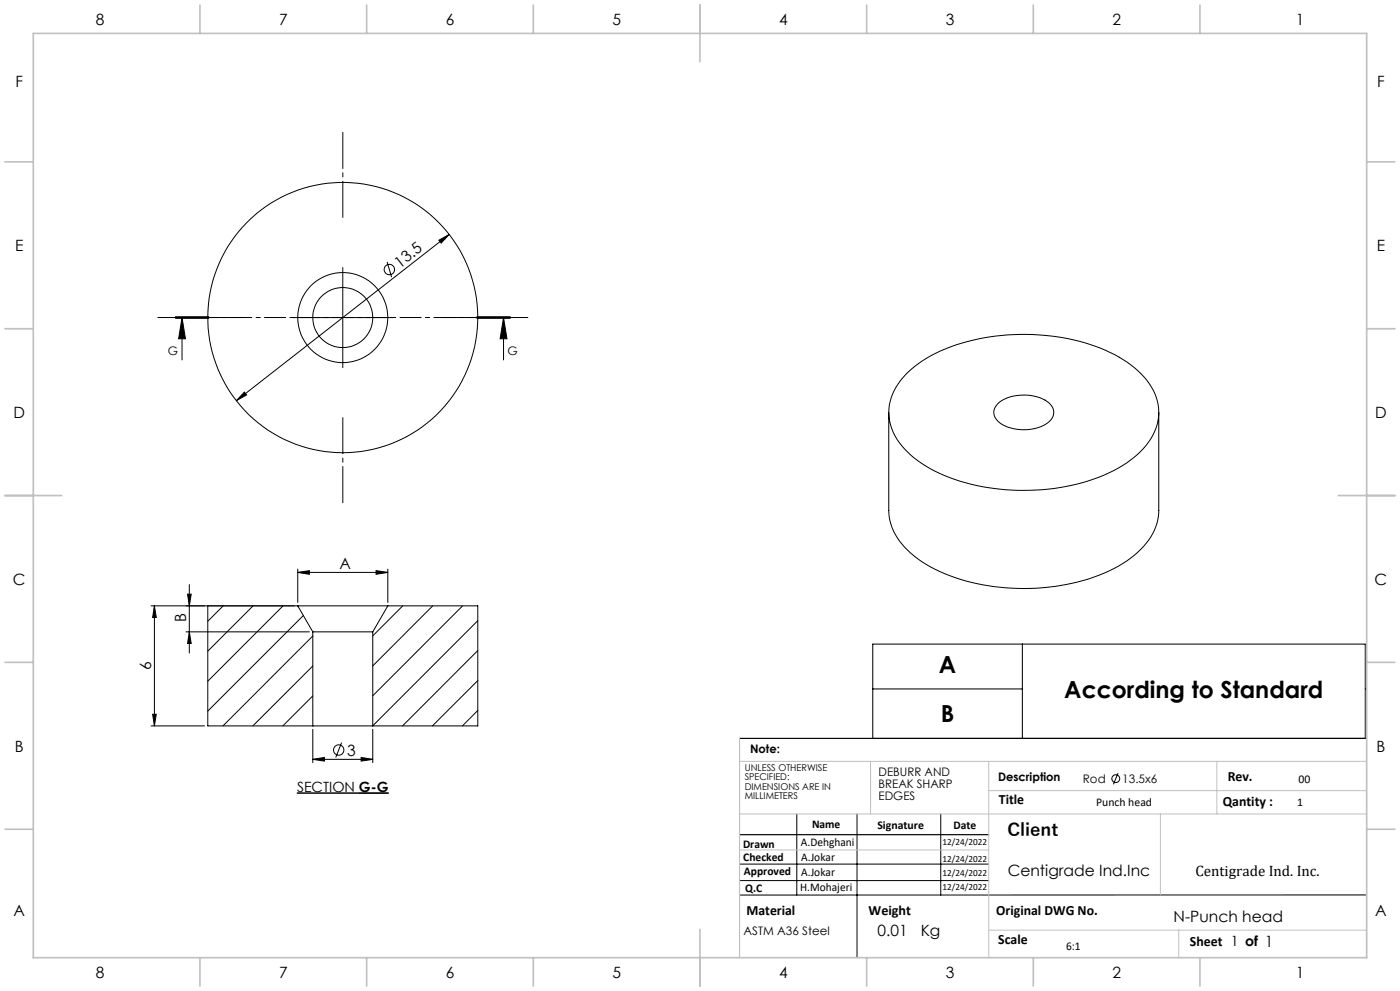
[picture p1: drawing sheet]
<svg xmlns="http://www.w3.org/2000/svg" width="420mm" height="297mm" viewBox="0 0 420 297" stroke-linecap="round" stroke-linejoin="round" font-family="sans-serif">
<g fill="none" stroke="#000" stroke-width=".3">
<path d="M116.1 78.5l1.4 4.6M131.7 72l3.1-1.7-2.4 2.5zM134.8 70.3l-63.9 49.8M52.6 95.4h10zM52.6 95.2h10M52.6 94.9h10M54.6 95.2l1 6.3h-2zM54.6 95.2v12.7M87.8 95.2h30M102.8 80.2v30M143.1 95.2h10M143.1 94.9h10"/>
<path d="M143.1 95.4h10M151.1 95.2l1 6.3h-2.1zM151.1 95.2v12.7M73.3 117.5l.7 .9-3.1 1.7zM271.6 112.3a41.8 41.8 0 0 1 21.8-10.7 64.5 64.5 0 0 1 41.1 4.7 24.7 24.7 0 0 1 12.4 12.7 15.3 15.3 0 0 1-4.7 16.3 44.3 44.3 0 0 1-24 10.8 63.7 63.7 0 0 1-39-5.6 23.6 23.6 0 0 1-11.9-12.8 15.2 15.2 0 0 1 4.3-15.4zM266.6 123.6v29.4a17.9 17.9 0 0 0 7.8 13.7 52.1 52.1 0 0 0 29.3 9.6 59.5 59.5 0 0 0 33-7.4 21 21 0 0 0 10.8-14.2l.1-31.1M299.3 121a13.2 13.2 0 0 1 15.3-.3 3.7 3.7 0 0 1-.9 6.5 13.4 13.4 0 0 1-14.3-.9 3.5 3.5 0 0 1-.1-5.3zM56.3 178.1h1.1l-.6 3.5zM56.8 175.2v20.5M89.3 171.6l3.5-.6v1.1zM89.3 170.6v9.9M89.3 171.6h27"/>
<path d="M112.8 171l3.5 .6-3.5 .5zM116.3 170.6v9.9M45.3 181.6h44M46.3 181.6v36M46.3 181.6l.6 3.5h-1.1zM55.8 189.4h37M56.8 189.4l.6 3.5h-1.1zM62.3 181.6v36h31.5M67 181.6l-4.7 4.6M75.9 181.6l-13.6 13.6M84.9 181.6l-22.6 22.5M89.3 181.6h27"/>
<path d="M89.3 181.6l4.5 7.8M91 184.5l-28.7 28.6M93.8 189.4h18M93.8 189.4v28.2M93.8 190.6l-26.9 27M93.8 199.6l-18 18M111.8 189.4v28.2M116.3 181.6h27v36h-31.5M116.3 181.6l-4.5 7.8M120.8 181.6l-9 9M129.8 181.6l-18 18M138.8 181.6l-27 26.9"/>
<path d="M143.3 186l-31.5 31.5M143.3 195l-22.5 22.6M261.8 193h147.8v28.3h-147.8zM306.7 193v28.3M45.3 217.6h16M45.8 214.1h1.1l-.6 3.5zM93.8 217.6h18M93.8 218.6v10M93.8 208.6l-9 9M111.8 218.6v10M143.3 204l-13.6 13.6M143.3 212.9l-4.6 4.7"/>
<path d="M261.8 206.5h44.9M89.1 237.7h27.5M93.8 227.6l3.5-.6v1.1zM93.8 227.6h18M102.5 222.6l-1.8 4.4M108.3 227l3.5 .6-3.5 .5zM335.4 231.7l-1.4 3.4M221.9 259h74.7M239 243.9v24.3M257.1 243.9v43.1M282.2 243.9v24.3M221.9 263.9h74.7"/>
<path d="M410 268.2h-188.1"/>
<circle cx="102.8" cy="95.2" r="40.5"/>
<circle cx="102.8" cy="95.2" r="9"/>
<circle cx="102.8" cy="95.2" r="13.5"/>
<circle cx="116.8" cy="80.8" r="1.55"/>
<circle cx="101.6" cy="224.8" r="1.55"/>
<circle cx="334.7" cy="233.4" r="1.18"/>
</g>
<path d="M107.7 237.7h8.9" fill="none" stroke="#000" stroke-width=".4"/>
<path d="M102.8 65.2v-25.5M72.8 95.2h-25.5M132.8 95.2h25.5M102.8 125.2v25.5" fill="none" stroke="#000" stroke-width=".3" stroke-dasharray="15.2 1.3 1.3 1.3" stroke-dashoffset="4.4"/>
<path d="M153.1 95.2h-100.5" fill="none" stroke="#000" stroke-width=".3" stroke-dasharray="6.3 1.3 1.3 1.3" stroke-dashoffset="3.8"/>
<path d="M221.9 221.3h188.1M221.9 250.2h74.7" fill="none" stroke="#000" stroke-width=".35"/>
<path d="M221.9 228.2h188.1M261.2 228.2v15.7M296.6 228.2v58.8M296.6 237h113.4M365.1 228.2v15.7M221.9 243.9h188.1M221.9 254.7h74.7M348.1 243.9v24.3M296.6 278.8h113.4M353.6 278.8v8.2" fill="none" stroke="#c0c0c0" stroke-width=".3"/>
<path d="M221.9 221.3v65.7" fill="none" stroke="#c0c0c0" stroke-width=".35"/>
<g fill="none" stroke="#c0c0c0" stroke-width=".5">
<path d="M10 10h400v277h-400zM60 1.5v8.5M110 1.5v8.5M160 1.5v8.5M210 1.5v17M260 1.5v8.5M310 1.5v8.5M360 1.5v8.5M1.5 48.5h8.5M410 48.5h8.5M1.5 98.5h8.5M410 98.5h8.5"/>
<path d="M1.5 148.5h17M401.5 148.5h17M1.5 198.5h8.5M410 198.5h8.5M1.5 248.5h8.5M410 248.5h8.5M210 278.5v17M60 287v8.5M110 287v8.5M160 287v8.5M260 287v8.5M310 287v8.5"/>
<path d="M360 287v8.5"/>
</g>
<g fill="#000">
<path d="M151.1 95.2l1 6.3h-2.1zM54.6 95.2l1 6.3h-2z"/>
<path d="M73.3 117.5l-2.4 2.6 3.1-1.7zM131.7 72l.7 .8 2.4-2.5z"/>
<path d="M89.3 171.6l3.5-.6v1.1zM112.8 171l3.5 .6-3.5 .5zM93.8 227.6l3.5-.6v1.1zM108.3 227l3.5 .6-3.5 .5z"/>
<path d="M46.3 181.6l.6 3.5h-1.1zM45.8 214.1h1.1l-.6 3.5z"/>
<path d="M56.8 189.4l.6 3.5h-1.1zM56.3 178.1h1.1l-.6 3.5z"/>
</g>
<g font-size="7.1">
<text x="281.7" y="201.7">A</text>
<text x="319.3" y="209.2">According to Standard</text>
<text x="282.2" y="216.5">B</text>
</g>
<text font-size="5.3" x="302.2" y="250.7">Client</text>
<g font-size="4.7">
<text x="28.7" y="7.6">8</text>
<text x="83.7" y="7.6">7</text>
<text x="133.7" y="7.6">6</text>
<text x="183.7" y="7.6">5</text>
<text x="233.7" y="7.6">4</text>
<text x="283.7" y="7.6">3</text>
<text x="333.7" y="7.6">2</text>
<text x="388.7" y="7.6">1</text>
<text x="4.6" y="26.1">F</text>
<text x="413.1" y="26.1">F</text>
<text x="4.5" y="75.3">E</text>
<text x="413" y="75.3">E</text>
<text x="119.9" y="80.5" transform="rotate(-38 119.9 80.5)">13.5</text>
<text x="4" y="125.3">D</text>
<text x="412.5" y="125.3">D</text>
<text x="101.8" y="170.5">A</text>
<text x="3.9" y="175.3">C</text>
<text x="412.4" y="175.3">C</text>
<text x="55.8" y="186.5" transform="rotate(-90 55.8 186.5)">B</text>
<text x="45.3" y="200.8" transform="rotate(-90 45.3 200.8)">6</text>
<text x="4.4" y="225.3">B</text>
<text x="104.2" y="226.5">3</text>
<text x="412.9" y="225.3">B</text>
<text x="302.3" y="262.6">Centigrade Ind.Inc</text>
<text x="4" y="274.6">A</text>
<text x="412.5" y="274.6">A</text>
<text x="263.3" y="280.5">0.01</text>
<text x="276.2" y="280.5">Kg</text>
<text x="352.1" y="276.4">N-Punch head</text>
<text x="28.7" y="293.1">8</text>
<text x="83.7" y="293.1">7</text>
<text x="133.7" y="293.1">6</text>
<text x="183.7" y="293.1">5</text>
<text x="233.7" y="293.1">4</text>
<text x="283.7" y="293.1">3</text>
<text x="333.7" y="293.1">2</text>
<text x="388.7" y="293.1">1</text>
</g>
<text font-size="4.5" x="358.6" y="262.6">Centigrade Ind. Inc.</text>
<g font-size="4.2">
<text x="89.1" y="237.2">SECTION G-G</text>
<text x="368.3" y="234.1">Rev.</text>
<text x="299.7" y="240.9">Title</text>
<text x="366.8" y="241.6">Qantity :</text>
<text x="223.9" y="274.2">Material</text>
<text x="260.6" y="274.2">Weight</text>
<text x="298.9" y="274.2">Original DWG No.</text>
<text x="299.5" y="282.8">Scale</text>
<text x="357" y="283.6">Sheet 1 of 1</text>
</g>
<g font-size="3.5">
<text x="50.4" y="106.3">G</text>
<text x="152.3" y="106.3">G</text>
<text x="225" y="225.7">Note:</text>
<text x="263.6" y="232.6">DEBURR AND</text>
<text x="263.6" y="236.1">BREAK SHARP</text>
<text x="263.6" y="239.7">EDGES</text>
<text x="299.4" y="234.1">Description</text>
<text x="324.9" y="234.7">Rod</text>
<text x="336.7" y="234.7">13.5x6</text>
<text x="389.6" y="234.7">00</text>
<text x="328.8" y="241.6">Punch head</text>
<text x="389.2" y="241.6">1</text>
<text x="243.6" y="248.1">Name</text>
<text x="263.2" y="248.5">Signature</text>
<text x="286" y="248.5">Date</text>
<text x="222.9" y="254">Drawn</text>
<text x="240.3" y="253.6">A.Dehghani</text>
<text x="240.4" y="257.9">A.Jokar</text>
<text x="223" y="258.1">Checked</text>
<text x="223.2" y="262.1">Approved</text>
<text x="240.4" y="262.4">A.Jokar</text>
<text x="223.6" y="267.4">Q.C</text>
<text x="240.1" y="267.1">H.Mohajeri</text>
<text x="223.1" y="280.2">ASTM A36 Steel</text>
<text x="319.8" y="284.6">6:1</text>
</g>
<g font-size="2.8">
<text x="223.4" y="231">UNLESS OTHERWISE</text>
<text x="223.4" y="233.8">SPECIFIED:</text>
<text x="223.4" y="236.7">DIMENSIONS ARE IN</text>
<text x="223.4" y="239.5">MILLIMETERS</text>
<text x="282.8" y="253.2">12/24/2022</text>
<text x="282.8" y="258.4">12/24/2022</text>
<text x="282.8" y="262.7">12/24/2022</text>
<text x="282.8" y="266.6">12/24/2022</text>
</g>
</svg>
